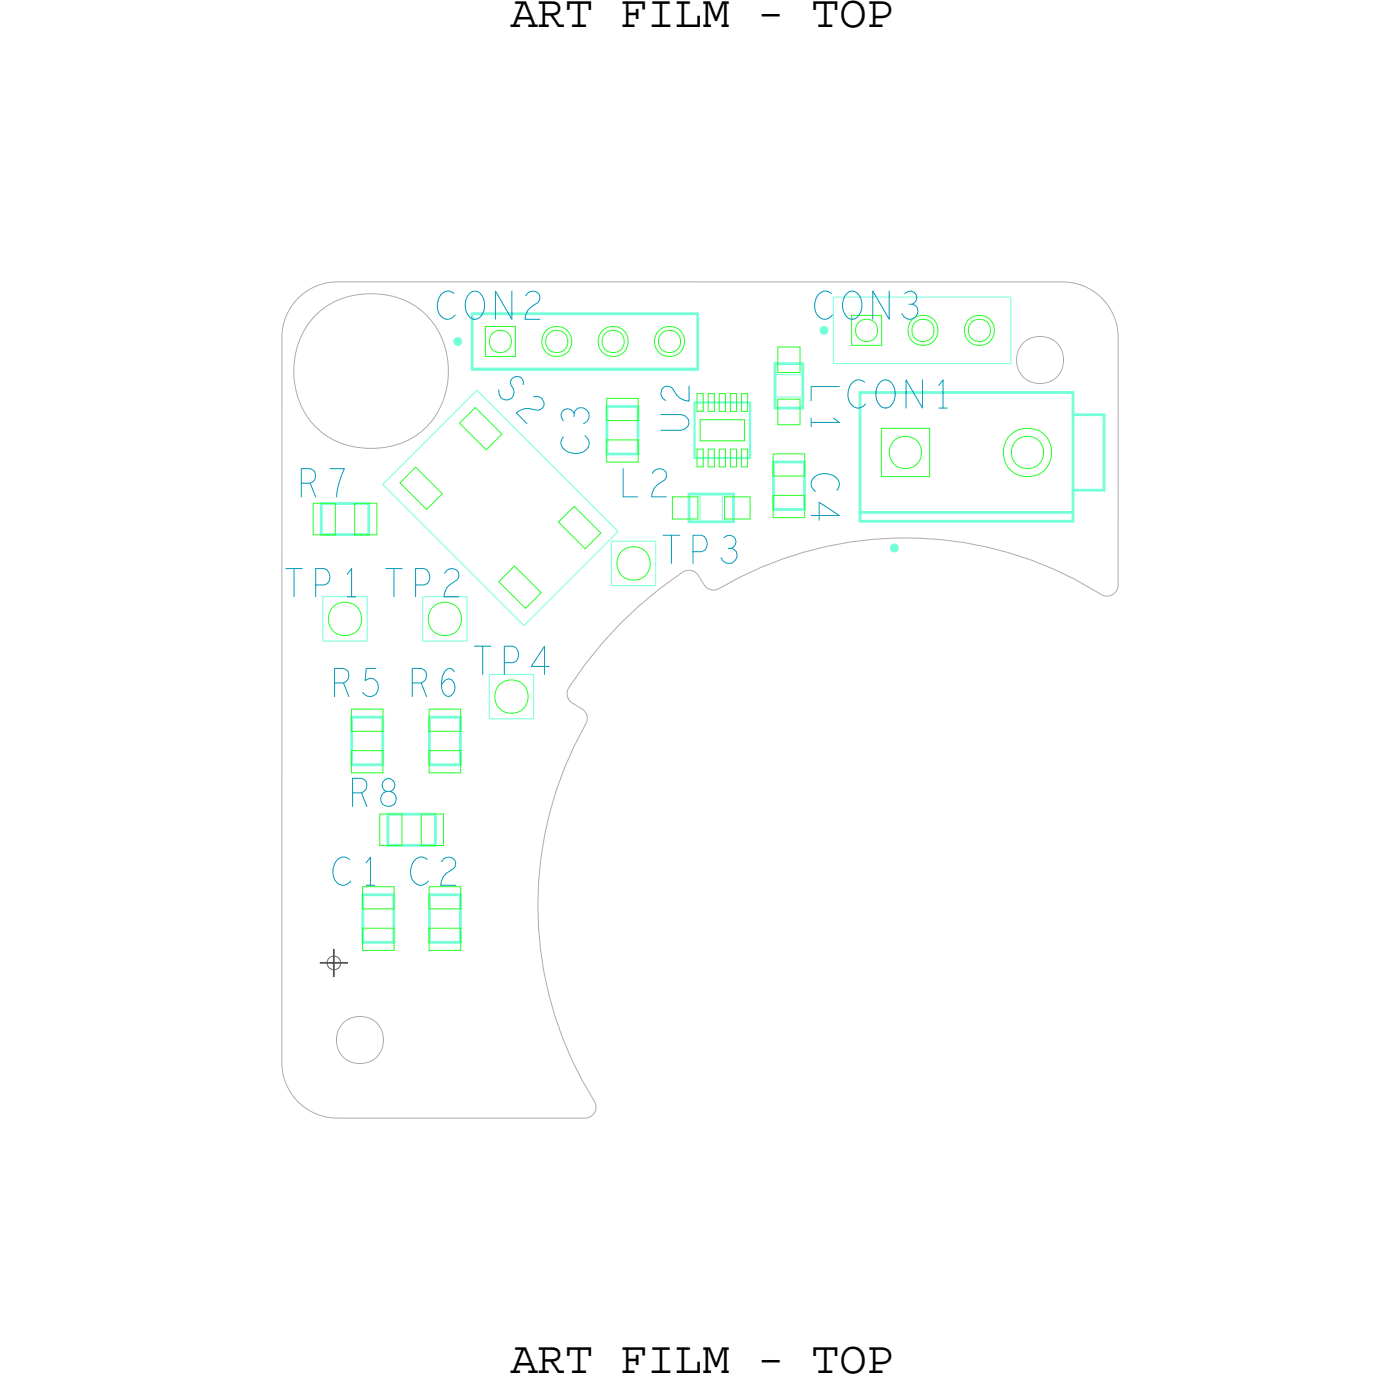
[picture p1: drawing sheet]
<svg xmlns="http://www.w3.org/2000/svg" width="63mm" height="63mm" viewBox="0 0 63 63" stroke-linecap="round" stroke-linejoin="round" font-family="sans-serif">
<!-- layer: Board Outline -->
<g fill="none" stroke="#acacac" stroke-width=".05">
<path d="M13.4 13.5l.9-.6 .9-.2h32.7a2.5 2.5 0 0 1 2.5 2.5v11.2l-.2 .3-.4 .2a16.9 16.9 0 0 0-17.6-.3l-.4-.2-.5-.6-.5-.1a16.9 16.9 0 0 0-5.2 5.4v.4l.7 .5 .2 .4a16.9 16.9 0 0 0 .4 17.4l-.2 .4-.3 .2h-11.2a2.5 2.5 0 0 1-2.5-2.5v-32.7l.2-.9zM14.2 14.2a3.5 3.5 0 0 1 3.7-.8 3.5 3.5 0 0 1 2.3 2.9 3.4 3.4 0 0 1-4.5 3.8 3.5 3.5 0 0 1-1.5-5.9z"/>
<circle cx="46.9" cy="16.2" r="1.07"/>
<circle cx="16.2" cy="46.9" r="1.07"/>
</g>
<!-- layer: Components -->
<path d="M31.3 18.1v2.5zM31.3 18.1h2.5zM33.8 18.1v2.5zM31.3 20.6h2.5z" fill="none" stroke="#75ffd9" stroke-width=".1"/>
<g fill="none" stroke="#75ffd9" stroke-width=".05">
<path d="M21.5 17.6l6.3 6.3zM34.9 16.4h1.3v.5h-1.3zM34.9 17.9h1.3v.5h-1.3zM37.5 13.4v3zM37.5 13.4h8zM37.5 16.4h8zM45.5 13.4v3zM14.5 26.9v2zM14.5 28.9h2zM16.5 26.9v2zM17.2 21.8l6.4 6.4zM17.2 21.8l4.3-4.2z"/>
<path d="M19 26.9v2zM19 28.9h2zM21 26.9v2zM22 30.4v2zM22 32.4h2zM24 30.4v2zM24.3 27.5l-.7 .7zM27.5 24.4v2zM27.5 26.4h2zM27.5 24.4h2zM27.8 23.9l-3.5 3.6zM29.5 24.4v2z"/>
<path d="M31 22.3h.5v1.2h-.5zM32.5 22.3h.5v1.2h-.5z"/>
</g>
<g fill="none" stroke="#75ffd9" stroke-width=".13">
<path d="M21.3 14.1h10.1zM21.3 16.6h10.1zM21.3 14.1v2.5zM27.3 18.3h1.4zM27.3 18.3v2.2zM28.7 18.3v2.2zM31.4 14.1v2.5zM34.9 16.4h1.3zM34.9 16.4v2zM34.9 18.4h1.3zM36.2 16.4v2zM38.7 17.7h9.6z"/>
<path d="M38.7 17.7v5.8zM48.3 18.7h1.4zM48.3 17.7v5.8zM49.7 18.7v3.4zM14.5 22.7h2.1zM14.5 22.7v1.4zM14.5 24.1h2.1zM15.8 32.3h1.4zM15.8 32.3v2.2zM16.6 22.7v1.4zM17.2 32.3v2.2zM17.5 36.7v1.4z"/>
<path d="M17.5 36.7h2.1zM19.3 34.5h1.4zM19.3 32.3h1.4zM19.3 32.3v2.2zM19.6 36.7v1.4zM20.7 32.3v2.2zM31 22.3v1.2zM31 22.3h2zM33 22.3v1.2zM34.8 23h1.4zM34.8 20.8h1.4zM34.8 20.8v2.2z"/>
<path d="M38.7 23.5h9.6zM38.7 23.1h9.6zM48.3 22.1h1.4zM16.3 42.5h1.4zM16.3 40.3v2.2zM17.7 40.3v2.2zM19.3 42.5h1.4zM19.3 40.3v2.2zM20.7 40.3v2.2z"/>
</g>
<path d="M20.5 15.3h.1l.1 .1-.1 .1zM40.2 24.6h.1l.1 .1-.1 .1z" fill="none" stroke="#75ffd9" stroke-width=".2"/>
<!-- layer: Nets -->
<g fill="none" stroke="#26ff26" stroke-width=".05">
<path d="M20.7 19.1l.7-.7 1.2 1.2-.7 .7zM21.9 14.7h1.3v1.4h-1.3zM27.3 19.8h1.5v1h-1.5zM27.3 17.9h1.5v1h-1.5zM31.5 18.9h2v1h-2zM31.9 17.7h.3v.8h-.3zM32.4 17.7h.3v.8h-.3zM32.9 17.7h.3v.8h-.3zM33.4 17.7h.3v.8h-.3zM35 15.6h1v1.2h-1zM35 18h1v1.1h-1zM38.4 14.2h1.3v1.4h-1.3z"/>
<path d="M39.7 19.3h2.2v2.2h-2.2zM14.1 22.7h1v1.4h-1zM15.8 33.8h1.5v1h-1.5zM15.8 31.9h1.5v1h-1.5zM16 22.7h1v1.4h-1zM16.3 39.9h1.5v1h-1.5zM17.1 36.7h1v1.4h-1zM18 21.8l.7-.8 1.2 1.2-.7 .8zM19 36.7h1v1.4h-1zM19.3 31.9h1.5v1h-1.5zM19.3 33.8h1.5v1h-1.5zM19.3 39.9h1.5v1h-1.5z"/>
<path d="M22.5 26.2l.7-.7 1.2 1.2-.7 .7zM25.2 23.5l.7-.7 1.2 1.2-.7 .7zM30.3 22.4h1.1v1h-1.1zM31.4 20.2h.3v.8h-.3zM31.9 20.2h.3v.8h-.3zM32.4 20.2h.3v.8h-.3zM32.6 22.4h1.2v1h-1.2zM32.9 20.2h.3v.8h-.3zM33.4 20.2h.3v.8h-.3zM34.8 20.4h1.5v1h-1.5zM34.8 22.3h1.5v1h-1.5zM16.3 41.8h1.5v1h-1.5z"/>
<path d="M19.3 41.8h1.5v1h-1.5z"/>
<circle cx="22.5" cy="15.4" r=".5"/>
<circle cx="25.1" cy="15.4" r=".5"/>
<circle cx="25.1" cy="15.4" r=".68"/>
<circle cx="27.6" cy="15.4" r=".5"/>
<circle cx="27.6" cy="15.4" r=".68"/>
<circle cx="30.2" cy="15.4" r=".5"/>
<circle cx="30.2" cy="15.4" r=".68"/>
<circle cx="39" cy="14.9" r=".5"/>
<circle cx="41.6" cy="14.9" r=".5"/>
<circle cx="41.6" cy="14.9" r=".68"/>
<circle cx="44.1" cy="14.9" r=".5"/>
<circle cx="44.1" cy="14.9" r=".68"/>
<circle cx="15.5" cy="27.9" r=".76"/>
<circle cx="20" cy="27.9" r=".76"/>
<circle cx="23" cy="31.4" r=".76"/>
<circle cx="28.5" cy="25.4" r=".76"/>
<circle cx="40.8" cy="20.4" r=".73"/>
<circle cx="46.3" cy="20.4" r="1.09"/>
<circle cx="46.3" cy="20.4" r=".73"/>
</g>
<!-- layer: Drawing Origin -->
<path d="M14.8 43.2l.2-.1 .3 .1v.2v.2l-.3 .1-.2-.1-.1-.2z" fill="none" stroke="#638b3a" stroke-width=".05"/>
<path d="M14.4 43.4h1.3M15 42.7v1.3" fill="none" stroke="#638b3a" stroke-width=".09"/>
<g font-size="2.2" fill="#0097b7">
<text x="19.6" y="14.4">CON2</text>
<text x="22.2" y="17.6" transform="rotate(45 22.2 17.6)">S2</text>
<text x="36.5" y="17.3" transform="rotate(90 36.5 17.3)">L1</text>
<text x="36.6" y="14.4">CON3</text>
<text x="13.4" y="22.4">R7</text>
<text x="26.5" y="20.5" transform="rotate(-90 26.5 20.5)">C3</text>
<text x="27.9" y="22.4">L2</text>
<text x="31" y="19.5" transform="rotate(-90 31 19.5)">U2</text>
<text x="36.5" y="21.3" transform="rotate(90 36.5 21.3)">C4</text>
<text x="38.1" y="18.4">CON1</text>
<text x="12.8" y="26.9">TP1 TP2</text>
<text x="29.8" y="25.4">TP3</text>
<text x="14.9" y="31.4">R5 R6</text>
<text x="21.3" y="30.4">TP4</text>
<text x="14.9" y="39.9">C1 C2</text>
<text x="15.7" y="36.3">R8</text>
</g>
<g font-size="2.1">
<text x="23" y="1.2">ART FILM - TOP</text>
<text x="23" y="61.9">ART FILM - TOP</text>
</g>
</svg>
